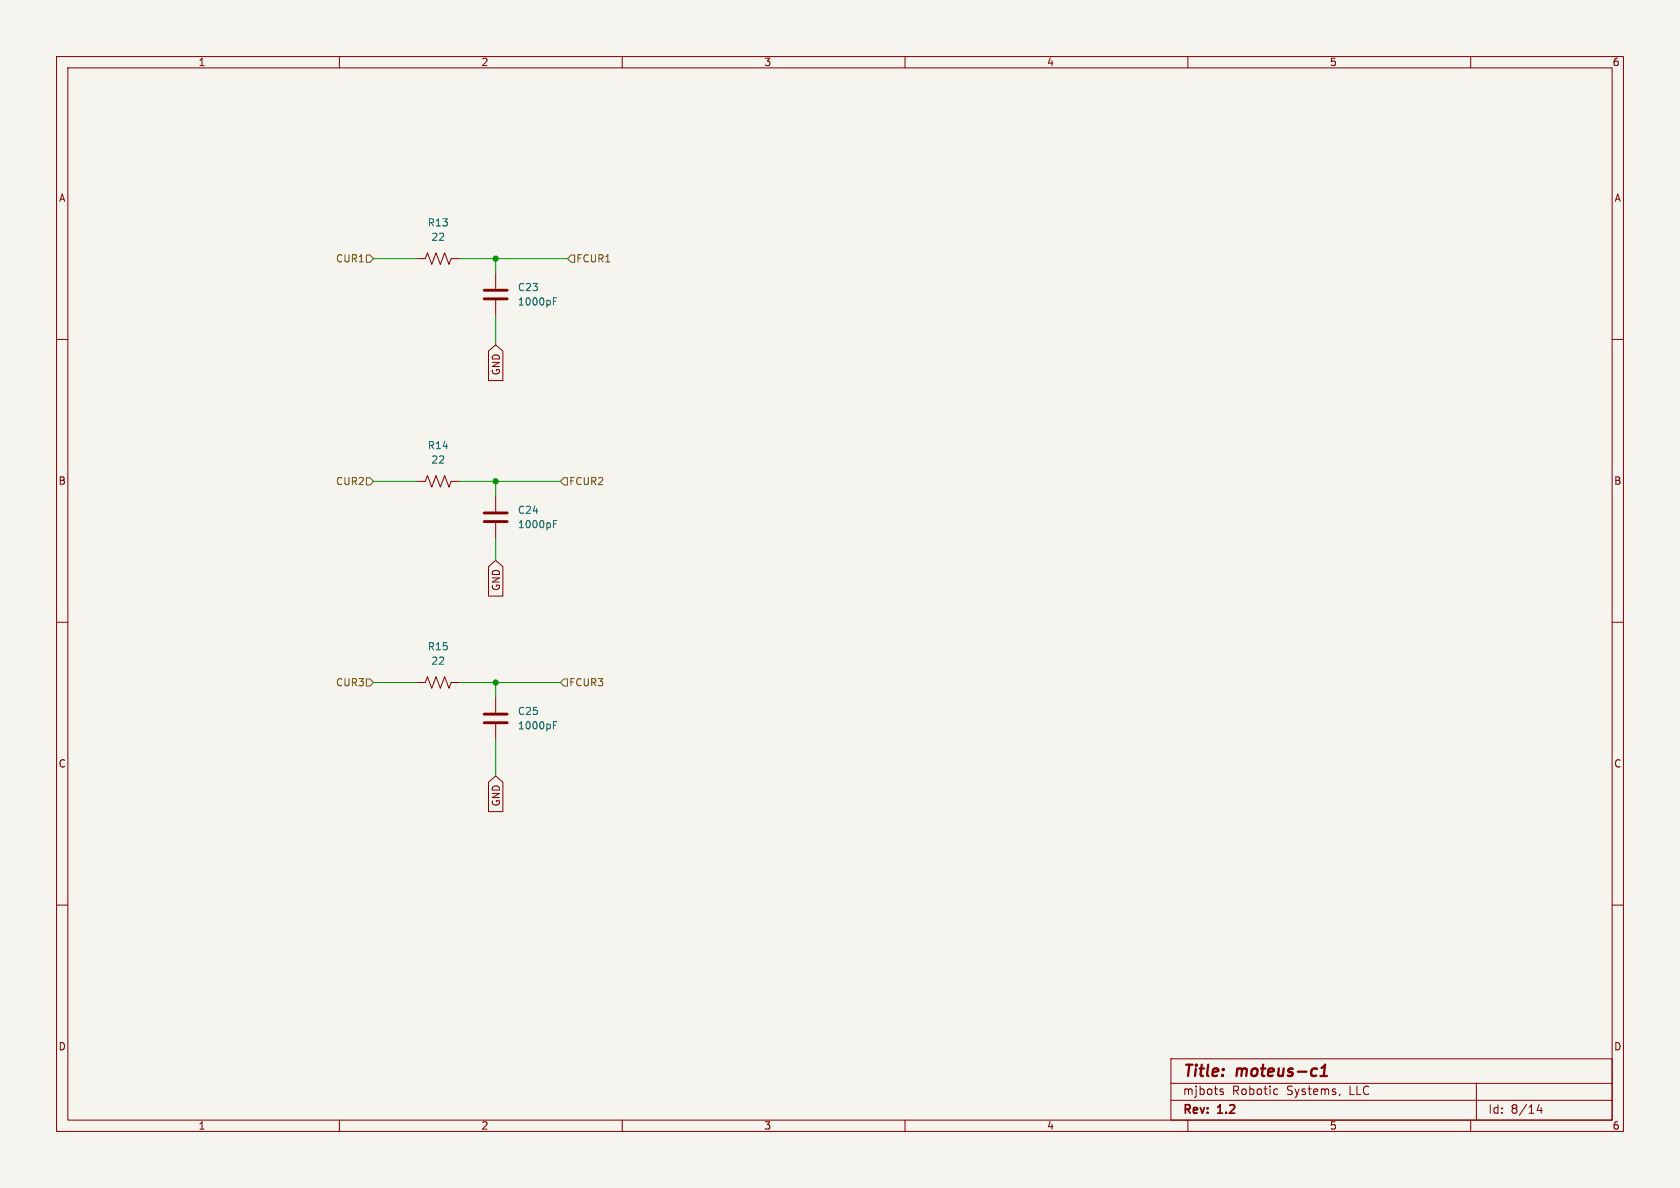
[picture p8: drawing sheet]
<svg xmlns="http://www.w3.org/2000/svg" width="297mm" height="210mm" viewBox="0 0 297 210" stroke-linecap="round" stroke-linejoin="round" font-family="sans-serif">
<path d="M0 0h297v210h-297z" fill="#f5f4ef" stroke="#f5f4ef" stroke-width=".18"/>
<g fill="none" stroke="#840000" stroke-width=".18">
<path d="M10 10h277v190h-277zM12 12h273v186h-273zM60 10v2M110 10v2M160 10v2M210 10v2M260 10v2M73.7 45.7h1.5l.4-1 .7 2 .8-2 .8 2 .7-2 .8 2 .4-1h1.5M87.6 48.3v2.8M87.6 53.1v2.8M10 60h2M86.4 62.1l1.2-1.1 1.3 1.1v5.2h-2.5z"/>
<path d="M285 60h2M73.7 85.1h1.5l.4-1 .7 2 .8-2 .8 2 .7-2 .8 2 .4-1h1.5M87.6 87.6v2.8M87.6 92.5v2.8M10 110h2M86.4 100.2l1.2-1.1 1.3 1.1v5.2h-2.5zM285 110h2M73.7 120.7h1.5l.4-1.1 .7 2.1 .8-2.1 .8 2.1 .7-2.1 .8 2.1 .4-1h1.5M86.4 138.3l1.2-1.1 1.3 1.1v5.2h-2.5zM87.6 123.2v2.8M87.6 128v2.8M10 160h2"/>
<path d="M285 160h2M60 198v2M110 198v2M160 198v2M207 187.2h78v10.8h-78zM207 194.5h78M207 191.5h78M210 198v2M215.7 192.9l.5 .2 .1 .2-.2 .2-.4-.1M215.7 192.6h.5M225.5 192.5l.4 .1M225.9 193.4l-.4 .1"/>
<path d="M236.9 193.4l-.2 .3M260 198v2M261 191.5v6.5M272.1 195.2l-.4 1.1h1M272.5 195.8v1"/>
</g>
<path d="M233.4 190.2h1.2M233.6 188.8l.7-.6-.3 2" fill="none" stroke="#840000" stroke-width=".4"/>
<path d="M85.6 51.3h4.1M85.6 52.8h4.1M85.6 90.7h4.1M85.6 92.2h4.1M85.6 126.2h4.1M85.6 127.8h4.1" fill="none" stroke="#840000" stroke-width=".51"/>
<path d="M97.8 53.3h.5M97.8 52.6h.6M97.8 92.6h.5M97.8 92h.6M97.8 128.2h.5M97.8 127.6h.6" fill="none" stroke="#006464" stroke-width=".18"/>
<path d="M64.8 45.1h.6l.6 .6-.6 .7h-.6zM101 45.1h.6v1.3h-.6l-.7-.7zM64.8 84.5h.6l.6 .6-.6 .6h-.6zM99.1 85.1l.6-.6h.6v1.2h-.6zM64.8 120h.6l.6 .7-.6 .6h-.6zM99.7 120h.6v1.3h-.6l-.6-.6z" fill="none" stroke="#725600" stroke-width=".18"/>
<path d="M66 45.7h7.7M81.3 45.7h19M87.6 45.7v2.6M87.6 55.9v5.1M66 85.1h7.7M81.3 85.1h17.8M87.6 85.1v2.5M87.6 95.3v3.8M66 120.7h7.7M81.3 120.7h17.8M87.6 120.7v2.5M87.6 130.8v6.4" fill="none" stroke="#009600" stroke-width=".18"/>
<g fill="#009600" stroke="#009600" stroke-width=".18">
<circle cx="87.6" cy="45.7" r=".46"/>
<circle cx="87.6" cy="85.1" r=".46"/>
<circle cx="87.6" cy="120.7" r=".46"/>
</g>
<g font-size="2.8" fill="#840000">
<text x="209" y="190.9">Title:</text>
<text x="218.7" y="190.9">moteus-c1</text>
</g>
<g font-size="2.1" fill="#840000">
<text x="209" y="197.3">Rev:</text>
<text x="209" y="193.8">mjbots</text>
<text x="215.4" y="197.3">1.2</text>
<text x="217.8" y="193.8">Robotic</text>
<text x="227.5" y="193.8">Systems,</text>
<text x="238.7" y="193.8">LLC</text>
<text x="263" y="197.1">Id:</text>
<text x="267.1" y="197.1">8/14</text>
</g>
<g font-size="1.8" fill="#840000">
<text x="35" y="11.9">1</text>
<text x="85" y="11.9">2</text>
<text x="135" y="11.9">3</text>
<text x="185" y="11.9">4</text>
<text x="235" y="11.9">5</text>
<text x="285" y="11.9">6</text>
<text x="10.3" y="35.9">A</text>
<text x="285.3" y="35.9">A</text>
<text x="88.6" y="66.5" transform="rotate(-90 88.6 66.5)">GND</text>
<text x="10.3" y="85.9">B</text>
<text x="285.3" y="85.9">B</text>
<text x="88.6" y="104.6" transform="rotate(-90 88.6 104.6)">GND</text>
<text x="10.3" y="135.9">C</text>
<text x="285.3" y="135.9">C</text>
<text x="88.6" y="142.7" transform="rotate(-90 88.6 142.7)">GND</text>
<text x="10.3" y="185.9">D</text>
<text x="285.3" y="185.9">D</text>
<text x="35" y="199.9">1</text>
<text x="85" y="199.9">2</text>
<text x="135" y="199.9">3</text>
<text x="185" y="199.9">4</text>
<text x="235" y="199.9">5</text>
<text x="285" y="199.9">6</text>
</g>
<g font-size="1.8" fill="#006464">
<text x="75.5" y="40.2">R13</text>
<text x="76.2" y="42.8">22</text>
<text x="91.4" y="51.7">C23</text>
<text x="91.4" y="54.2">1000pF</text>
<text x="75.5" y="79.6">R14</text>
<text x="76.2" y="82.1">22</text>
<text x="91.4" y="91">C24</text>
<text x="91.4" y="93.6">1000pF</text>
<text x="75.5" y="115.2">R15</text>
<text x="76.2" y="117.7">22</text>
<text x="91.4" y="126.6">C25</text>
<text x="91.4" y="129.1">1000pF</text>
</g>
<g font-size="1.8" fill="#725600">
<text x="59.3" y="46.6">CUR1</text>
<text x="101.8" y="46.6">FCUR1</text>
<text x="59.3" y="86">CUR2</text>
<text x="100.5" y="86">FCUR2</text>
<text x="59.3" y="121.5">CUR3</text>
<text x="100.5" y="121.5">FCUR3</text>
</g>
</svg>
